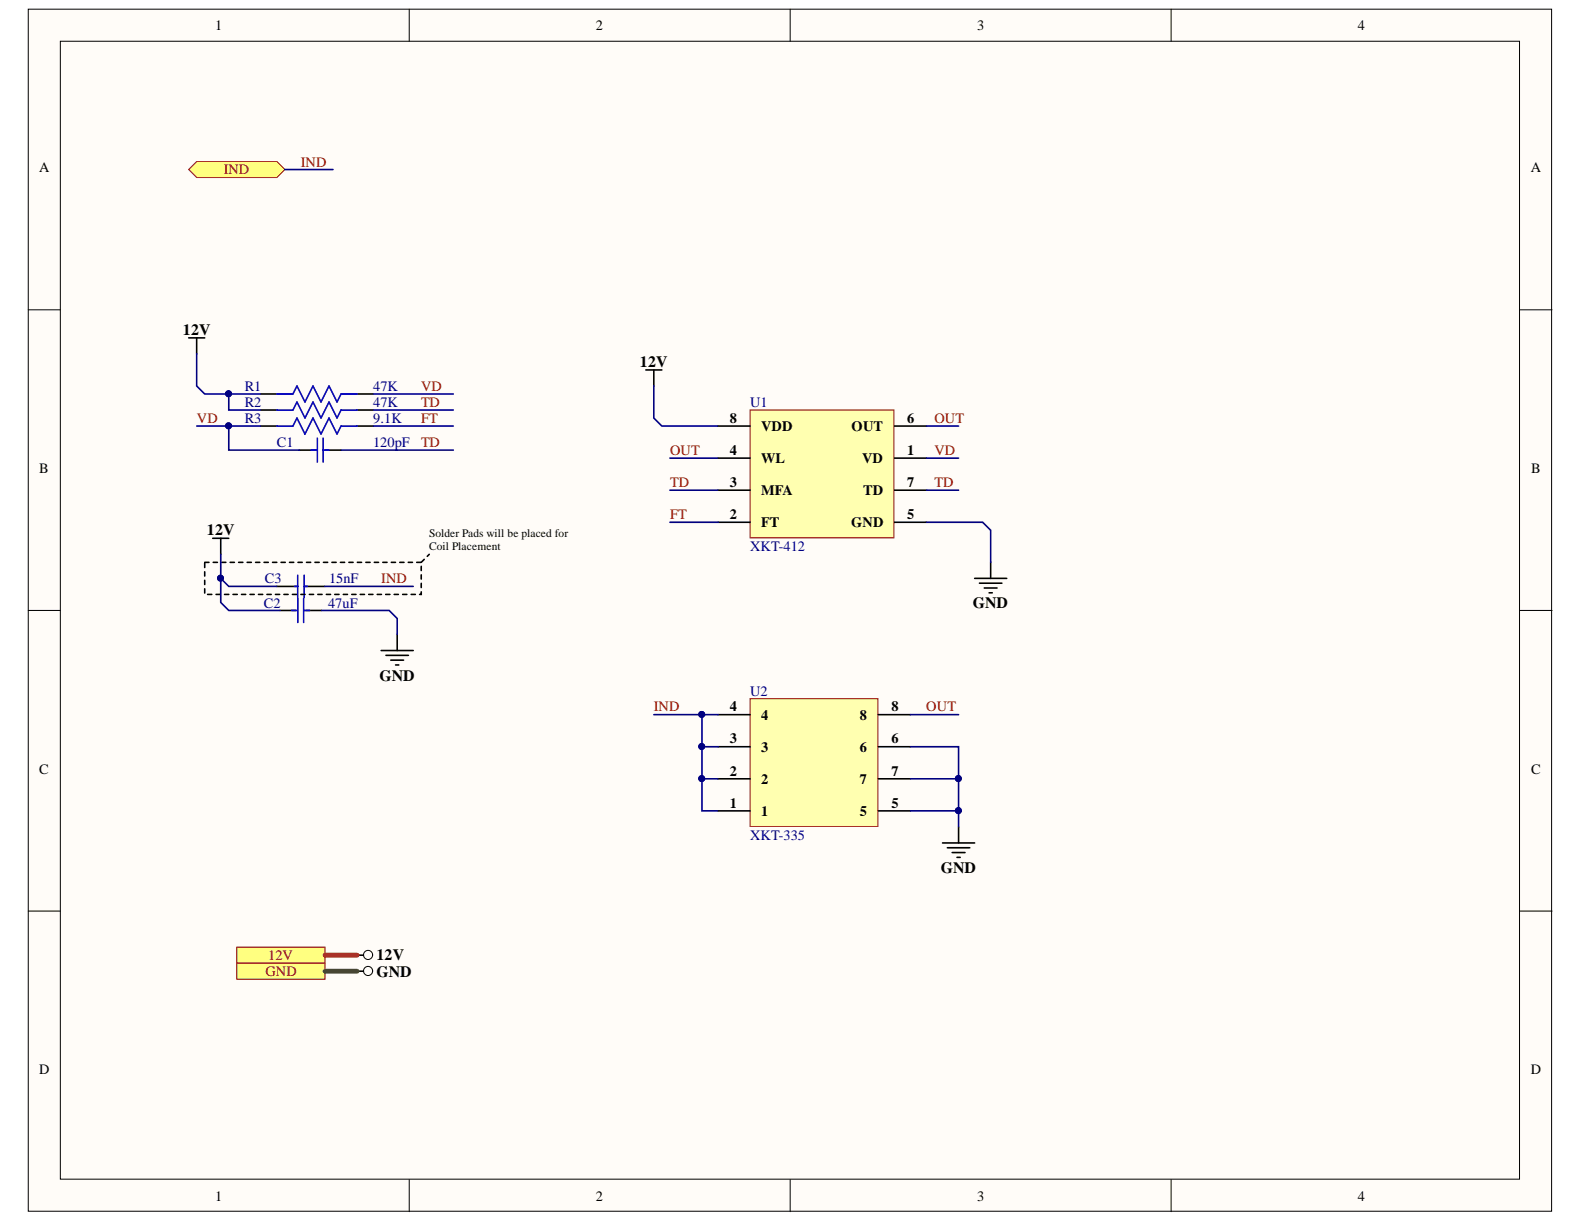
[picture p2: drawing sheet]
<svg xmlns="http://www.w3.org/2000/svg" width="279mm" height="216mm" viewBox="0 0 279 216" stroke-linecap="round" stroke-linejoin="round" font-family="sans-serif">
<g fill="#fffcf8" stroke="#000" stroke-width=".18">
<path d="M5 1.6h268.7v212h-268.7z"/>
<path d="M10.6 7.3h257.4v200.7h-257.4z"/>
</g>
<path d="M72.2 1.6v5.7M139.4 1.6v5.7M206.6 1.6v5.7M5 54.6h5.6M268.1 54.6h5.7M5 107.7h5.6M268.1 107.7h5.7M5 160.7h5.6M268.1 160.7h5.7M72.2 208.1v5.6M139.4 208.1v5.6M206.6 208.1v5.6" fill="none" stroke="#000" stroke-width=".18"/>
<path d="M132.3 72.3h25.4v22.6h-25.4z" fill="#ffffb0" stroke="#800000" stroke-width=".18"/>
<g fill="none" stroke="#000" stroke-width=".28">
<path d="M33.3 59.6h2.8M34.7 59.6v2.8M46 69.5h2.8M46 72.3h2.8M52.8 79.4h2.8M57.3 79.4h2.9M63 69.5h2.8M63 72.3h2.8M113.9 65.3h2.8M115.3 65.3v2.8M126.6 75.2h5.7M157.8 75.2h5.6"/>
<path d="M37.5 94.9h2.9M38.9 94.9v2.9M126.6 80.8h5.7M126.6 92.1h5.7M126.6 86.5h5.7M157.8 80.8h5.6M157.8 92.1h5.6M157.8 86.5h5.6M174.7 99.2v2.8M49.4 107.7h2.8M53.9 107.7h2.8M67.2 114.7h5.7"/>
<path d="M68.1 115.6h3.9M68.9 116.4h2.3M69.8 117.3h.5M70.1 111.9v2.8M171.9 102h5.7M172.8 102.9h3.9M173.6 103.7h2.3M174.5 104.6h.5M166.3 148.7h5.6M167.1 149.5h4M168 150.4h2.2M168.8 151.2h.6"/>
<path d="M169.1 145.9v2.8"/>
</g>
<path d="M48.8 69.5h2.9l.7-1.4 1.4 2.8 1.4-2.8 1.4 2.8 1.4-2.8 1.4 2.8 .8-1.4h2.8M48.8 72.3h2.9l.7-1.4 1.4 2.8 1.4-2.8 1.4 2.8 1.4-2.8 1.4 2.8 .8-1.4h2.8M54.9 79.4h1M56 77.3v4.2M57 79.4h1M57 77.3v4.2M51.4 107.7h1.1M52.5 105.6v4.2M53.6 107.7h1M53.6 105.6v4.2" fill="none" stroke="#00f" stroke-width=".28"/>
<path d="M132.3 123.2h22.6v22.6h-22.6z" fill="#ffffb0" stroke="#800000" stroke-width=".18"/>
<g fill="none" stroke="#000" stroke-width=".28">
<path d="M46 75.2h2.8M63 75.2h2.8M48.8 103.4h3.7M53.6 103.4h3.7M126.6 137.4h5.7M126.6 131.7h5.7M126.6 126.1h5.7M154.9 137.4h5.7M154.9 131.7h5.7M154.9 126.1h5.7M126.6 143h5.7M154.9 143h5.7"/>
<path d="M63 168.5h1.1M63 171.3h1.1"/>
</g>
<path d="M48.8 75.2h2.9l.7-1.5 1.4 2.9 1.4-2.9 1.4 2.9 1.4-2.9 1.4 2.9 .8-1.4h2.8M52 103.4h.5M52.5 101.5v3.9M53.6 101.5v3.9M53.6 103.4h.6" fill="none" stroke="#00f" stroke-width=".28"/>
<g fill="none" stroke="#000" stroke-width=".18">
<circle cx="64.9" cy="168.4" r=".81"/>
<circle cx="64.9" cy="171.3" r=".81"/>
</g>
<g fill="#ffff80" stroke="#800000" stroke-width=".18">
<path d="M41.8 167.1h15.5v2.8h-15.5z" fill-rule="evenodd"/>
<path d="M41.8 169.9h15.5v2.8h-15.5z" fill-rule="evenodd"/>
<path d="M33.3 29.9l1.4-1.4h14.1l1.5 1.4-1.5 1.4h-14.1z" fill-rule="evenodd"/>
</g>
<path d="M36.1 99.2h38.2v5.6h-38.2v-5.6M74.3 99.2l1.4-1.4" fill="none" stroke="#000" stroke-width=".28" stroke-dasharray=".7 .7"/>
<g fill="none" stroke="#000080" stroke-width=".28">
<path d="M50.3 29.9h8.4M34.7 75.2h11.3M34.7 62.4v5.7l1.4 1.4h9.9M40.4 75.2v4.2h12.4M40.4 69.5v2.8h5.6M60.2 79.4h19.8M65.8 75.2h14.2M65.8 72.3h14.2M65.8 69.5h14.2M115.3 68.1v5.6l1.4 1.5h9.9M163.4 75.2h5.7M38.9 97.8v4.2l1.5 1.4h8.4"/>
<path d="M118.2 92.1h8.4M118.2 86.5h8.4M118.2 80.8h8.4M163.4 92.1h9.9l1.4 1.4v5.7M163.4 86.5h5.7M163.4 80.8h5.7M38.9 102v4.3l1.5 1.4h9M56.7 107.7h11.9l1.5 1.4v2.8M57.3 103.4h15.6M115.3 126.1h11.3M123.8 126.1v16.9h2.8M123.8 137.4h2.8"/>
<path d="M123.8 131.7h2.8M160.6 137.4h8.5v5.6M160.6 131.7h8.5v5.7M160.6 126.1h8.5M160.6 143h8.5v2.9"/>
</g>
<g fill="#000080" stroke="#000080" stroke-width=".18">
<circle cx="40.3" cy="75.1" r=".52"/>
<circle cx="40.3" cy="69.5" r=".52"/>
<circle cx="123.8" cy="137.3" r=".52"/>
<circle cx="123.8" cy="131.7" r=".52"/>
<circle cx="169" cy="143" r=".52"/>
<circle cx="169" cy="137.3" r=".52"/>
<circle cx="123.8" cy="126" r=".52"/>
<circle cx="38.9" cy="102" r=".52"/>
</g>
<path d="M57.3 168.5h5.7" fill="none" stroke="#f00" stroke-width=".85"/>
<path d="M57.3 171.3h5.7" fill="none" stroke="#38761d" stroke-width=".85"/>
<g font-size="2.8">
<text x="32.3" y="59">12V</text>
<text x="112.9" y="64.7">12V</text>
<text x="36.5" y="94.3">12V</text>
<text x="171.6" y="107.3">GND</text>
<text x="66.9" y="120.1">GND</text>
<text x="165.9" y="154">GND</text>
<text x="66.4" y="169.4">12V</text>
<text x="66.4" y="172.3">GND</text>
</g>
<g font-size="2.5">
<text x="37.9" y="5.3">1</text>
<text x="105.1" y="5.3">2</text>
<text x="172.4" y="5.3">3</text>
<text x="239.5" y="5.3">4</text>
<text x="6.9" y="30.4">A</text>
<text x="270" y="30.4">A</text>
<text x="128.8" y="74.6">8</text>
<text x="134.2" y="76">VDD</text>
<text x="150.2" y="76">OUT</text>
<text x="160" y="74.6">6</text>
<text x="6.9" y="83.4">B</text>
<text x="128.8" y="80.2">4</text>
<text x="134.2" y="81.7">WL</text>
<text x="152.1" y="81.7">VD</text>
<text x="160" y="80.2">1</text>
<text x="270.1" y="83.4">B</text>
<text x="128.8" y="85.9">3</text>
<text x="134.2" y="87.3">MFA</text>
<text x="152.2" y="87.3">TD</text>
<text x="160" y="85.9">7</text>
<text x="128.8" y="91.5">2</text>
<text x="134.2" y="93">FT</text>
<text x="150.1" y="93">GND</text>
<text x="160" y="91.5">5</text>
<text x="128.8" y="125.5">4</text>
<text x="157.2" y="125.5">8</text>
<text x="128.8" y="131.1">3</text>
<text x="134.2" y="126.9">4</text>
<text x="151.7" y="126.9">8</text>
<text x="157.2" y="131.1">6</text>
<text x="6.9" y="136.5">C</text>
<text x="128.8" y="136.8">2</text>
<text x="134.2" y="132.6">3</text>
<text x="151.7" y="132.6">6</text>
<text x="157.2" y="136.8">7</text>
<text x="270.1" y="136.5">C</text>
<text x="128.8" y="142.5">1</text>
<text x="134.2" y="143.9">1</text>
<text x="134.2" y="138.2">2</text>
<text x="151.7" y="143.9">5</text>
<text x="151.7" y="138.2">7</text>
<text x="157.2" y="142.5">5</text>
<text x="6.9" y="189.5">D</text>
<text x="270" y="189.5">D</text>
<text x="37.9" y="211.8">1</text>
<text x="105.1" y="211.8">2</text>
<text x="172.4" y="211.8">3</text>
<text x="239.5" y="211.8">4</text>
</g>
<g font-size="2.5" fill="#800000">
<text x="53.1" y="29.4">IND</text>
<text x="39.5" y="30.7">IND</text>
<text x="74.3" y="71.8">TD</text>
<text x="74.3" y="68.9">VD</text>
<text x="34.7" y="74.6">VD</text>
<text x="74.3" y="74.6">FT</text>
<text x="164.8" y="74.6">OUT</text>
<text x="74.3" y="78.9">TD</text>
<text x="118.2" y="80.2">OUT</text>
<text x="164.8" y="80.2">VD</text>
<text x="118.2" y="85.9">TD</text>
<text x="164.8" y="85.9">TD</text>
<text x="118.2" y="91.5">FT</text>
<text x="67.3" y="102.9">IND</text>
<text x="115.3" y="125.5">IND</text>
<text x="163.4" y="125.5">OUT</text>
<text x="46.8" y="172.2">GND</text>
<text x="47.3" y="169.3">12V</text>
</g>
<g font-size="2.5" fill="#000080">
<text x="43.2" y="68.9">R1</text>
<text x="43.2" y="71.8">R2</text>
<text x="65.8" y="68.9">47K</text>
<text x="65.8" y="71.8">47K</text>
<text x="132.3" y="71.8">U1</text>
<text x="43.2" y="74.6">R3</text>
<text x="65.8" y="74.6">9.1K</text>
<text x="48.8" y="78.9">C1</text>
<text x="65.8" y="78.9">120pF</text>
<text x="132.3" y="97.2">XKT-412</text>
<text x="46.6" y="107.2">C2</text>
<text x="46.7" y="102.9">C3</text>
<text x="57.9" y="107.2">47uF</text>
<text x="58" y="102.9">15nF</text>
<text x="132.3" y="122.7">U2</text>
<text x="132.3" y="148.1">XKT-335</text>
</g>
<g font-size="2">
<text x="75.7" y="94.7">Solder Pads will be placed for</text>
<text x="75.7" y="96.9">Coil Placement</text>
</g>
</svg>
